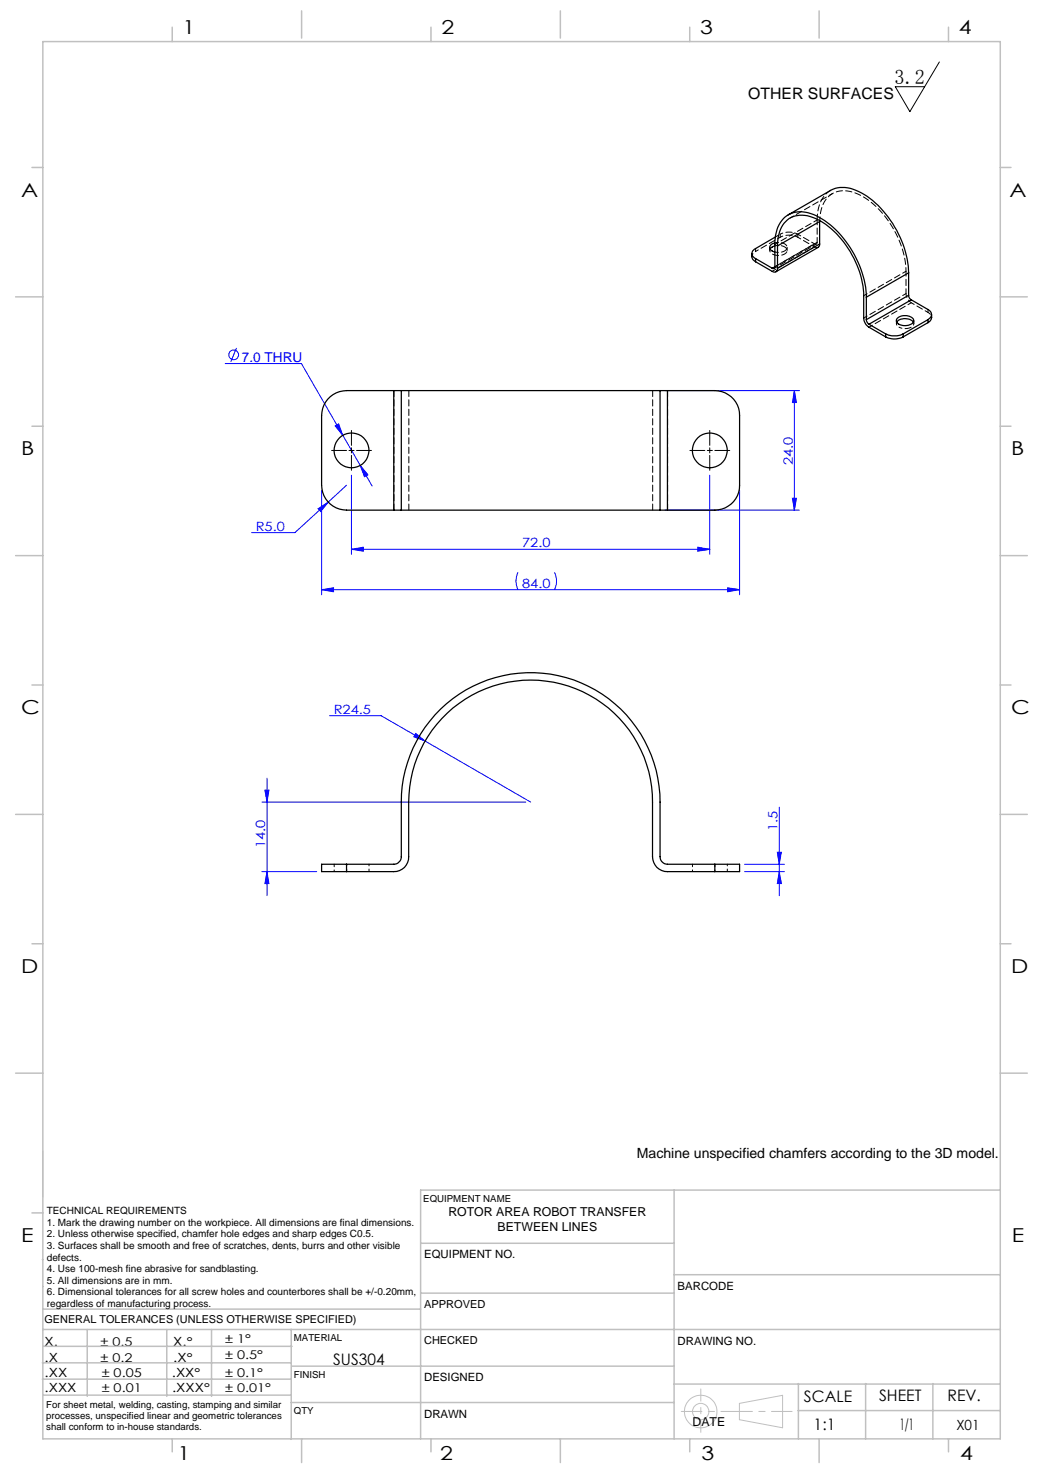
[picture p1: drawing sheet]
<svg xmlns="http://www.w3.org/2000/svg" width="210mm" height="297mm" viewBox="0 0 210 297" stroke-linecap="round" stroke-linejoin="round" font-family="sans-serif">
<g fill="none" stroke="#00f" stroke-width=".2">
<path d="M45.3 73.1h15.3l14.2 24.6M47.5 69.9l-1.1 2.8M133.6 78.5h27.1M159.6 78.5v24M159.6 78.5l.5 2.4h-.9zM64.6 98.5v21M67.3 85.6l.8-.4 .8 2.3zM69.6 97.5l-3.6 3.4M70.6 95.5v15.9M72.4 93.5l1.5 1.9-.7 .4zM142.6 95.5v15.9M148.6 98.5v21"/>
<path d="M63.9 102.2l2.1-1.3-1.5 1.9zM64.6 118.5h84M64.6 118.5l2.4-.4v.8zM66 100.9l-6.7 6.1h-8.7M70.6 110.4l2.4-.4v.8zM70.6 110.4h72M104.1 115a3.8 3.8 0 0 0 0 3.5M111.4 115a3.8 3.8 0 0 1 0 3.5M133.6 102.5h27.1M140.2 110l2.4 .4-2.4 .4zM146.2 118.1l2.4 .4-2.4 .4zM159.2 100.1h.9l-.5 2.4z"/>
<path d="M53.2 158.8h.8l-.3 2.4zM53.7 156.4v23.6M66.3 143.8h10.3l30 17.4M83.5 147.4l1.9 1.5-2.3-.8zM52.6 175.2h11M52.6 161.2h53.1M53.7 175.2l.3 2.3h-.8zM149.6 173.7h8M149.6 175.2h8M156.2 171.3h.8l-.4 2.4zM156.6 175.2l.4 2.3h-.8zM156.6 162.2v17.8"/>
<circle cx="47" cy="71.3" r=".98"/>
</g>
<g fill="none" stroke="#c0c0c0" stroke-width=".2">
<path d="M8.6 231.2v9.4M201 259.9h.1M148.6 282l8.7-1.6v6.5l-8.7-1.6z"/>
<circle cx="140.8" cy="283.7" r="3.3"/>
<circle cx="140.8" cy="283.7" r="1.64"/>
</g>
<path d="M136.9 283.6h22.3" fill="none" stroke="#c0c0c0" stroke-width=".2" stroke-dasharray="6.3 1.3 1.3 1.3" stroke-dashoffset="2.2"/>
<path d="M140.8 287.8v-8.7" fill="none" stroke="#c0c0c0" stroke-width=".2" stroke-dasharray="6.3 1.3 1.3 1.3" stroke-dashoffset="3.9"/>
<g fill="none" stroke="#c0c0c0" stroke-width=".3">
<path d="M8.6 8.4h192.4v280.7h-192.4zM34.6 5.5v2.9M60.6 2.2v5.5M86.6 5.5v2.9M112.6 2.2v5.5M138.6 5.5v2.9M164.6 2.2v5.5M190.6 5.5v2.9M6.4 33.7h2.2M201 33.7h2.2M3.1 59.7h5.5M201 59.7h5.4"/>
<path d="M6.4 85.7h2.2M201 85.7h2.2M3.1 111.7h5.5M201 111.7h5.4M6.4 137.7h2.2M201 137.7h2.2M3.1 163.7h5.5M201 163.7h5.4M6.4 189.6h2.2M201 189.6h2.2M3.1 215.6h5.5M201 215.6h5.4"/>
<path d="M135.5 239.1v50M201 239.1h-116.5v50M6.4 243.7h2.2M8.5 253.1h.1M8.6 258.5h.1M84.6 259.9h50.9M84.6 249.8h50.9M135.5 256.1h65.5M8.5 277.1h49.9M8.5 273.9h49.9M8.6 267.2h192.4M8.6 263.1h75.9"/>
<path d="M8.8 270.5h49.9M17.5 267.2v13.4M33.5 267.2v13.4M42.5 267.2v13.4M58.5 267.2v22M58.6 274.5h76.9M135.5 278.1h65.5M160.4 278v11.1M174 278v11.1M187.5 278v11.1M8.8 280.3h49.7M34.6 289.1v2.6"/>
<path d="M58.5 281.8h77M60.6 289.1v4.8M86.6 289.1v2.6M112.6 289.1v4.8M138.6 289.1v2.6M160.4 283.5h40.5M164.6 289.1v4.8M190.6 289.1v2.6"/>
</g>
<g fill="none" stroke="#000" stroke-width=".2">
<path d="M188.8 12.4l-6 10-2.9-5h5.9M66.6 90.5h3M70.1 90.5h1.1M70.6 86.5v3M70.6 90v1M70.6 91.5v3M71.6 90.5h3M138.6 90.5h3M142.1 90.5h1.1M142.6 86.5v3M142.6 90v1M142.6 91.5v3"/>
<path d="M143.7 90.5h2.9"/>
</g>
<g fill="#00f">
<path d="M146.2 118.1l2.4 .4-2.4 .4zM64.6 118.5l2.4-.4v.8z"/>
<path d="M83.5 147.4l-.4 .7 2.3 .8zM70.6 110.4l2.4-.4v.8zM140.2 110l2.4 .4-2.4 .4zM72.4 93.5l.8 2.3 .7-.4zM67.3 85.6l1.6 1.9-.8-2.3zM63.9 102.2l.6 .6 1.5-1.9z"/>
<path d="M159.2 100.1h.9l-.5 2.4zM159.6 78.5l.5 2.4h-.9z"/>
<path d="M156.2 171.3h.8l-.4 2.4zM156.6 175.2l.4 2.3h-.8zM53.2 158.8h.8l-.3 2.4zM53.7 175.2l.3 2.3h-.8z"/>
</g>
<g fill="none" stroke="#000" stroke-width=".25">
<path d="M151.1 51l.1 1.1 .6 .5M151.8 52.6l3.4 1.9a.65 .65 0 0 0 .7 .1 .65 .65 0 0 0 .3-.7M151.8 52v.6M151.8 52l3.4 1.9M155.7 53.6a.31 .31 0 0 1-.1 .4 .31 .31 0 0 1-.4-.1M155.7 53.6v-4.5a6.4 6.4 0 0 1 2.8-6 6.6 6.6 0 0 1 6.7 .9 20.3 20.3 0 0 1 8.9 15.7M155.7 48.8a.88 .88 0 0 0-1 .7 .88 .88 0 0 0 .7 1l.3 .2M155.7 49.4l-.7 .4-.2 .3M155.7 53.6l-.5 .3M155.8 47.6l-4 2.3a1.05 1.05 0 0 0-.7 1.1 1.05 1.05 0 0 0 .7 1M156.2 49.4a6.1 6.1 0 0 1 2.8-5.7 6.5 6.5 0 0 1 6.5 1.1 19.4 19.4 0 0 1 8.1 14.6v4.5a2.33 2.33 0 0 0 1 1.9l3.4 1.9M156.2 49.4v4.5"/>
<path d="M158.4 43.2l8.5-4.9a6.2 6.2 0 0 1 6.2 .5 20.1 20.1 0 0 1 9.5 15.4v.6M164.7 49l-.3 .7-8.5 4.9M164.7 44.5l-8.5 4.9M164.7 44.3v4.7M164.7 49l-8.5 4.9M174.1 59.7v4.5M182.6 59.3l.1 .6 .4 .4M182.6 54.8l-8.5 4.9M182.6 59.3l-8.5 4.9M182.6 54.8v4.5M79.1 78.5h1.5M79.1 78.5h-9.5a5 5 0 0 0-5 5v14a5 5 0 0 0 5 5h9.5"/>
<path d="M79.1 78.5v24M80.6 78.5h52M80.6 78.5v24M132.6 78.5h1.5M132.6 78.5v24M134.1 78.5h9.6a5 5 0 0 1 4.9 5v14a5 5 0 0 1-4.9 5h-9.6M134.1 78.5v24M174.1 64.2l.1 .5 .4 .5M174.6 65.2l3.4 1.9M178 67.1a4.2 4.2 0 0 0 3.5 0M178 67.7a3.9 3.9 0 0 0 3.5 0M178 67.1v.6"/>
<path d="M180.2 64.7a2.34 2.34 0 0 1 3.4 0M180.4 63.9a2.27 2.27 0 0 1 3.2 .3 1.12 1.12 0 0 1-1.3 1.2 1.71 1.71 0 0 1-2.2-1zM181.5 67.1v.6M183.1 60.3l3.4 1.9a1.09 1.09 0 0 1 .7 1 1.09 1.09 0 0 1-.7 1M183.1 60.3l-8.5 4.9M186.5 64.2l-5 2.9M186.5 64.2v.6M186.5 64.8l-5 2.9M187.2 63.2l-.1 .9-.6 .7M79.1 102.5h1.5M80.6 102.5h52M132.6 102.5h1.5"/>
<path d="M69.6 173.7h9.5a1.57 1.57 0 0 0 1.5-1.5v-11a26 26 0 0 1 26-26 26 26 0 0 1 26 26v11a1.51 1.51 0 0 0 1.5 1.5h9.6M69.6 175.2h9.5a2.9 2.9 0 0 0 3-3v-11a24.5 24.5 0 0 1 24.5-24.5 24.5 24.5 0 0 1 24.5 24.5v11a2.95 2.95 0 0 0 3 3h9.6M69.6 173.7h-5v1.5h5M69.6 173.7v1.5M143.7 173.7h4.9v1.5h-4.9M143.7 173.7v1.5"/>
<circle cx="70.6" cy="90.5" r="3.5"/>
<circle cx="142.7" cy="90.5" r="3.5"/>
</g>
<path d="M67.2 173.6v1.5M69.7 175.1v-1.5M74.2 175.1v-1.5M139.2 173.6v1.5M143.7 173.6v1.5M146.2 175.1v-1.5" fill="none" stroke="#000" stroke-width=".2" stroke-dasharray="1.3 .6" stroke-dashoffset=".8"/>
<path d="M166.9 38.3a6.4 6.4 0 0 0-2.7 5.9M79.2 78.5v24M82.2 102.5v-24M131.2 102.5v-24M134.2 102.5v-24" fill="none" stroke="#000" stroke-width=".2" stroke-dasharray="1.3 .6" stroke-dashoffset=".1"/>
<path d="M167.3 38.9l-8.5 4.9M155.6 53.9l8.5-4.9M155.7 49.1l8.5-4.9M163.7 49.6l-8.5 4.9M164.2 48.7l-8.5 4.9M164.7 44.3a5.6 5.6 0 0 1 3.6-5.8 8.4 8.4 0 0 1 7.3 2.6 19.5 19.5 0 0 1 6.5 13.4M173.6 59.4l8.5-4.9M182.1 59l-8.5 4.9M174.6 65.7l8.5-4.9M183.1 60.8a2.34 2.34 0 0 1-1-1.8" fill="none" stroke="#000" stroke-width=".2" stroke-dasharray="1.3 .6" stroke-dashoffset=".5"/>
<path d="M151.8 50.5l5-2.8M154.8 50a1 1 0 0 0 1.1 1.3 1.89 1.89 0 0 0 2.3-1 1.87 1.87 0 0 0-2.5-.9M155.7 50.6a1.87 1.87 0 0 0 2.5-.9 1.93 1.93 0 0 0-2.5-.9M155.8 47.6l1-.5M160.3 47.7l3.4 1.9M163.7 49l-3.4-1.9M180.2 64.7v.6l.5 .4M180.7 65.7a2.28 2.28 0 0 0 2.9-.5v-.5M183.1 60.8l3.4 2" fill="none" stroke="#000" stroke-width=".2" stroke-dasharray="1.3 .6" stroke-dashoffset=".6"/>
<path d="M164.2 44.2v4.5M182.1 54.5v4.5" fill="none" stroke="#000" stroke-width=".2" stroke-dasharray="1.3 .6" stroke-dashoffset=".3"/>
<path d="M151.1 51.6l.2-.6 .5-.5M156.8 47.7a3.9 3.9 0 0 1 3.5 0M160.3 47.1a3.9 3.9 0 0 0-3.5 0M186.5 62.8l.6 .5 .1 .5" fill="none" stroke="#000" stroke-width=".2" stroke-dasharray="1.3 .6" stroke-dashoffset=".7"/>
<path d="M151.8 50.5v-.6M154.7 49.7v.6M156.8 47.1v.6M158.2 50.3v-.6M160.3 47.7v-.6M180.1 64.4v.6M183.6 65v-.6M186.5 62.2v.6" fill="none" stroke="#000" stroke-width=".2" stroke-dasharray="1.3 .6"/>
<path d="M163.7 49a.32 .32 0 0 0 .4 0 .32 .32 0 0 0 .1-.3M164.4 49.7l-.7-.1" fill="none" stroke="#000" stroke-width=".2" stroke-dasharray="1.3 .6" stroke-dashoffset=".4"/>
<path d="M155.7 53.6l8-4.6" fill="none" stroke="#000" stroke-width=".2" stroke-dasharray="1.3 .6" stroke-dashoffset="-.1"/>
<text font-size="4.1" x="179.8" y="16.8">3.2</text>
<g font-size="3.9">
<text x="36.7" y="6.9">1</text>
<text x="88.7" y="6.9">2</text>
<text x="140.7" y="6.9">3</text>
<text x="192.7" y="6.9">4</text>
<text x="4.2" y="39.5">A</text>
<text x="202.9" y="39.5">A</text>
<text x="4.2" y="91.5">B</text>
<text x="203.2" y="91.5">B</text>
<text x="4.2" y="143.5">C</text>
<text x="203.2" y="143.5">C</text>
<text x="4.2" y="195.5">D</text>
<text x="203.2" y="195.5">D</text>
<text x="4.2" y="249.6">E</text>
<text x="203.3" y="249.6">E</text>
<text x="35.7" y="293.4">1</text>
<text x="88.4" y="293.4">2</text>
<text x="141" y="293.4">3</text>
<text x="193" y="293.4">4</text>
</g>
<g font-size="3.2">
<text x="150.4" y="20">OTHER SURFACES</text>
<text x="67" y="274.2">SUS304</text>
<text x="161.6" y="281.7">SCALE</text>
<text x="176.7" y="281.5">SHEET</text>
<text x="190.4" y="281.5">REV.</text>
<text x="163.5" y="287.4">1:1</text>
<text x="180.8" y="287.4">1/1</text>
</g>
<g font-size="2.8">
<text x="128" y="232.7">Machine unspecified chamfers according to the 3D model.</text>
<text x="192.2" y="287.3">X01</text>
</g>
<text font-size="2.7" fill="#00f" x="48.6" y="72.6">7.0 THRU</text>
<g font-size="2.6" fill="#00f">
<text x="159.3" y="93.5" transform="rotate(-90 159.3 93.5)">24.0</text>
<text x="51.4" y="106.6">R5.0</text>
<text x="104.9" y="110">72.0</text>
<text x="104.9" y="118.1">84.0</text>
<text x="67.1" y="143.4">R24.5</text>
<text x="156.3" y="167.1" transform="rotate(-90 156.3 167.1)">1.5</text>
<text x="53.3" y="170.4" transform="rotate(-90 53.3 170.4)">14.0</text>
</g>
<g font-size="2.5">
<text x="90.1" y="244.4">ROTOR AREA ROBOT TRANSFER</text>
<text x="100" y="247.3">BETWEEN LINES</text>
<text x="8.9" y="273.6">.X</text>
<text x="8.9" y="270.4">X.</text>
<text x="34.8" y="273.7">.X°</text>
<text x="34.8" y="270.5">X.°</text>
<text x="9" y="276.7">.XX</text>
<text x="9" y="279.7">.XXX</text>
<text x="34.5" y="276.7">.XX°</text>
<text x="34.6" y="279.8">.XXX°</text>
<text x="139.2" y="286.6">DATE</text>
</g>
<g font-size="2.4">
<text x="45.2" y="270">± 1°</text>
<text x="20.2" y="270.4">± 0.5</text>
<text x="20.2" y="273.7">± 0.2</text>
<text x="45.2" y="273.2">± 0.5°</text>
<text x="20.4" y="279.7">± 0.01</text>
<text x="20.4" y="276.7">± 0.05</text>
<text x="45.2" y="276.7">± 0.1°</text>
<text x="45.2" y="279.7">± 0.01°</text>
</g>
<g font-size="2.3">
<text x="85.2" y="252.9">EQUIPMENT NO.</text>
<text x="136.2" y="259.2">BARCODE</text>
<text x="136.2" y="270.2">DRAWING NO.</text>
<text x="85.2" y="277.6">DESIGNED</text>
<text x="85.2" y="284.9">DRAWN</text>
</g>
<g font-size="2.2">
<text x="85.2" y="262.8">APPROVED</text>
<text x="8.9" y="265.9">GENERAL TOLERANCES (UNLESS OTHERWISE SPECIFIED)</text>
<text x="85.2" y="270.1">CHECKED</text>
</g>
<g font-size="2">
<text x="9.4" y="244">TECHNICAL REQUIREMENTS</text>
<text x="9.4" y="246.3">1. Mark the drawing number on the workpiece. All dimensions are final dimensions.</text>
<text x="9.4" y="248.6">2. Unless otherwise specified, chamfer hole edges and sharp edges C0.5.</text>
<text x="9.4" y="251">3. Surfaces shall be smooth and free of scratches, dents, burrs and other visible</text>
<text x="9.4" y="253.3">defects.</text>
<text x="9.4" y="255.6">4. Use 100-mesh fine abrasive for sandblasting.</text>
<text x="9.4" y="258">5. All dimensions are in mm.</text>
<text x="9.4" y="260.3">6. Dimensional tolerances for all screw holes and counterbores shall be +/-0.20mm,</text>
<text x="9.4" y="262.6">regardless of manufacturing process.</text>
</g>
<g font-size="1.9">
<text x="85.1" y="241.5">EQUIPMENT NAME</text>
<text x="59.1" y="269.5">MATERIAL</text>
<text x="59.1" y="276.9">FINISH</text>
<text x="9.3" y="282.9">For sheet metal, welding, casting, stamping and similar</text>
<text x="9.3" y="285.2">processes, unspecified linear and geometric tolerances</text>
<text x="9.3" y="287.4">shall conform to in-house standards.</text>
<text x="59.1" y="284.2">QTY</text>
</g>
</svg>
